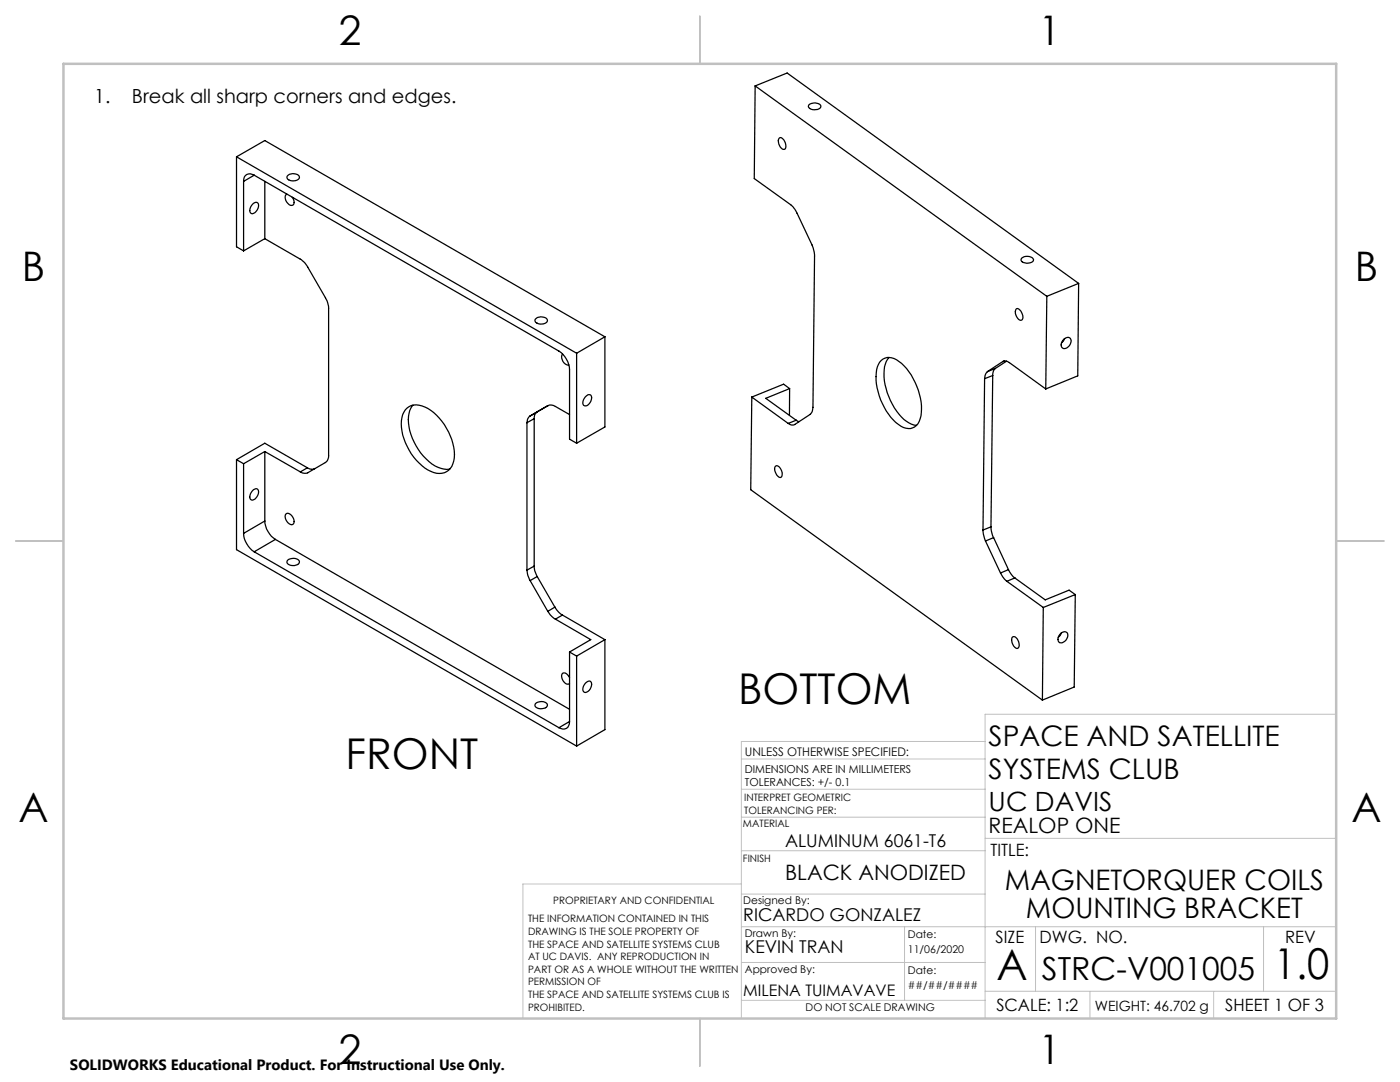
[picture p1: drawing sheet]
<svg xmlns="http://www.w3.org/2000/svg" width="279mm" height="216mm" viewBox="0 0 279 216" stroke-linecap="round" stroke-linejoin="round" font-family="sans-serif">
<g fill="none" stroke="#c0c0c0" stroke-width=".2">
<path d="M148 151.4h48.6M148 157.5h48.6M196.6 148h-48.6v55.2M266.7 142.5h-70.1v60.7M148 163.1h48.6M148 169.8h48.6M148 178.4h48.6M148 176.4h-43.6v26.8M196.6 167.3h70.1M148 184.9h118.7M148 199.6h48.6M148 192.1h48.6"/>
<path d="M180.5 184.9v14.7M196.6 197.8h70.1M206.7 184.9v12.9M217.5 197.8v5.4M242.2 197.8v5.4M252.2 184.9v12.9"/>
</g>
<path d="M139.7 3.2v9.5M3.1 107.9h9.6M266.7 107.9h9.5M139.7 203.2v9.6" fill="none" stroke="#c0c0c0" stroke-width=".25"/>
<path d="M12.7 12.7h254v190.5h-254z" fill="none" stroke="#c0c0c0" stroke-width=".5"/>
<g fill="none" stroke="#000" stroke-width=".25">
<path d="M150.7 17.1l-.2 18.5 7.8 5.7 .8 1.2 3 6.4 .4 1.4-.3 31a1.8 1.8 0 0 1-.5 1.4l-3.1 2a1.18 1.18 0 0 1-1.3-.2M150.7 17.1l58.2 42M150.7 17.1l6.4-2.5 58.2 42M47.2 31.3l67.9 39.2M47.2 31.3l5.6-3.3 67.9 39.2M47.2 31.3v17.9l1.4 .9M48.6 36.2v13.9M50.7 35l60.8 35.1a4.8 4.8 0 0 1 2.2 3.7v13.8l1.4 .8M50.7 35a1.3 1.3 0 0 0-1.5-.2 1.3 1.3 0 0 0-.6 1.4M50.7 35l-2.1 1.2M52.8 36.2v11.4M57.3 38.7a1.38 1.38 0 0 0 .9 2.3 .74 .74 0 0 0 .4-1.2l-.3-.4"/>
<path d="M57.5 35a1.68 1.68 0 0 1 2.2 .2 .89 .89 0 0 1-1.1 .9l-.7-.1a.65 .65 0 0 1-.6-.9zM155.6 27.5a1.55 1.55 0 0 1 1.2 2 .55 .55 0 0 1-.5 .3 .55 .55 0 0 1-.5-.4l-.4-1a.83 .83 0 0 1 .2-.9zM161.5 20.9a1.68 1.68 0 0 1 2.3 .3 1.42 1.42 0 0 1-2.2 .4 .46 .46 0 0 1-.1-.7zM50.6 40.6a.62 .62 0 0 1 .8-.1 .62 .62 0 0 1 .2 .8l-.5 .9a.66 .66 0 0 1-.9 .4 .66 .66 0 0 1-.3-.9zM52.8 47.6l7.1 4.1a3.8 3.8 0 0 1 1.5 1.6l3.8 6.6 .4 1.3v29.7a1.56 1.56 0 0 1-.7 1.4l-3.5 2a1.58 1.58 0 0 1-1.5-.1M52.8 47.6l-4.2 2.5M203.9 51.5a1.68 1.68 0 0 1 2.4 .3 1.1 1.1 0 0 1-1.4 .7h-.3a.62 .62 0 0 1-.7-.3 .62 .62 0 0 1 0-.7zM208.9 59.1l-.2 18.5M215.3 56.6l-6.4 2.5M215.3 56.6l-.2 18.4-6.4 2.6M106.8 63.7a1.62 1.62 0 0 1 2.4 .1 .89 .89 0 0 1-1.1 .9l-.7-.1a.65 .65 0 0 1-.6-.9zM112.3 70.7a1.49 1.49 0 0 0 1.2 2.1"/>
<path d="M115.1 70.5v17.9M116.8 79.2a.63 .63 0 0 1 .7-.5 .63 .63 0 0 1 .6 .7 1.51 1.51 0 0 1-1.5 1.6 1.14 1.14 0 0 1 .2-1.8zM120.7 67.2l-5.6 3.3M120.7 67.2v18l-5.6 3.2M150 79.2l-.2 18.5 58.2 42M150 79.2l7.3 5.3M157.6 77.5l-1.2-.8-6.4 2.5M157.6 77.5l-4.8 2 6.1 4.4M157.6 77.5v5.4M175.9 71.9a2.62 2.62 0 0 1 3.5 .2 12.6 12.6 0 0 1 4.4 10.9 2.52 2.52 0 0 1-3 2.4 8.6 8.6 0 0 1-4.7-4.9 10.1 10.1 0 0 1-.8-7.8zM177.4 71.3a6.9 6.9 0 0 0-.6 6.2 11.5 11.5 0 0 0 4.6 6.9l1.5 .5M196.5 75.6l-.3 30.2"/>
<path d="M197.1 74.2a1.97 1.97 0 0 0-.6 1.4M198.1 74.9l-1.6 .7M198.1 74.9l-.3 30.2M198.6 73.5a1.65 1.65 0 0 0-.5 1.4M198.6 73.5l-1.5 .7M200.1 72.1a1.18 1.18 0 0 1 1.3 .3l7.3 5.2M200.1 72.1l-3 2.1M200.4 72l-.3 .1M200.9 72.1l-2.3 1.4M202.7 61.7l.2-.1a1.59 1.59 0 0 1 1.2 2 .46 .46 0 0 1-.4 .3 .46 .46 0 0 1-.4-.2l-.7-1.2zM212.4 67.6a.81 .81 0 0 1 1.2-.1 .81 .81 0 0 1 0 1.2l-.4 .5a.81 .81 0 0 1-1.2 .2 .81 .81 0 0 1-.1-1.2zM212.5 67.6l-.7 .8"/>
<path d="M47.2 91.7v18l67.9 39.2M47.2 91.7l1.4 .8M47.2 91.7l5.6-3.3 8.5 4.9M48.6 92.5v13.9M50.6 97.7a.62 .62 0 0 1 .8-.1 .62 .62 0 0 1 .2 .9l-.5 .9a.66 .66 0 0 1-.9 .4 .66 .66 0 0 1-.3-1zM52.8 90.1v13.9M52.8 90.1l7.1 4.1M52.8 90.1l-4.2 2.4M61.3 93.3a1.44 1.44 0 0 0 1.5 .2M61.3 93.3l-1.4 .9M81.2 81.4a3.5 3.5 0 0 1 4.2 .1 11.8 11.8 0 0 1 5.3 9.9 3.1 3.1 0 0 1-4.7 2.7 11.4 11.4 0 0 1-5.9-10.2 3.6 3.6 0 0 1 1.1-2.5zM82.4 80.9a5.5 5.5 0 0 0-.6 5 11.3 11.3 0 0 0 5.6 7.3l1.1 .4h1.3"/>
<path d="M105.2 84.3v29.5M105.8 83a1.55 1.55 0 0 0-.6 1.3M106.6 83.5l-1.4 .8M106.6 83.5v29.5M107.2 82.2a1.44 1.44 0 0 0-.6 1.3M107.2 82.2l-1.4 .8M109.4 80.9l-2.2 1.3M113.7 82.7l-2.9-1.6a1.5 1.5 0 0 0-1.5-.1l-3.5 2M154.7 93.1a.77 .77 0 0 1 1.2 .6l.2 1a.47 .47 0 0 1-.1 .4 .47 .47 0 0 1-.5 .1 1.94 1.94 0 0 1-.8-2.1zM158.9 83.9l.6 .2M158.9 83.9l-1.6 .6M48.6 106.4a4.8 4.8 0 0 0 2.1 3.7"/>
<path d="M50.7 110.1l60.8 35.1M52.8 104a4.8 4.8 0 0 0 2.2 3.6M52.8 104l-4.2 2.4M55 107.6l58.7 33.9M55 107.6l-4.3 2.5M57 102.6a.92 .92 0 0 1 1.4 .5l.3 .7a.67 .67 0 0 1-.4 .9 .67 .67 0 0 1-.9-.4l-.5-.9zM57.4 111.8a1.61 1.61 0 0 1 2.4 .3 1.45 1.45 0 0 1-2.3 .5 .49 .49 0 0 1-.1-.8zM105.2 113.8l.1 1 .5 1.1M105.8 115.9l3.5 6.1M106.6 113l.2 1 .4 1M106.6 113l-1.4 .8M107.2 115l-1.4 .9"/>
<path d="M107.2 115l3.5 6.1M196.2 105.8l.1 .8 .4 1.3M196.7 107.9l3 6.4M197.8 105.1v.8l.5 1.4M197.8 105.1l-1.6 .7M198.3 107.3l-1.6 .6M198.3 107.3l3 6.4M199.7 114.3l.7 1.2 .5 .5M200.9 116l7.3 5.2M201.3 113.7l.6 1 .6 .6M201.3 113.7l-1.6 .6M202.5 115.3l-1.6 .7"/>
<path d="M202.5 115.3l6.1 4.4 4.8-1.9 1.2 .8M214.6 118.6l-.2 18.5-6.4 2.6M214.6 118.6l-6.4 2.6M109.3 122l.5 .7 1 .8M110.7 121.1l.7 1 .9 .6M110.7 121.1l-1.4 .9M110.8 123.5l7.1 4.1-4.2 2.5M112.3 122.7l-1.5 .8M112.3 122.7l8.4 4.9M113.7 135.2l-.2-.2a.79 .79 0 0 0-.6-.7 .79 .79 0 0 0-.8 .3 1.69 1.69 0 0 0 1.2 1.9l.4-.1M113.7 130.1v13.9M113.7 130.1l1.4 .8"/>
<path d="M115.1 130.9v18M116.8 136.3l.3-.2a.6 .6 0 0 1 .8-.1 .6 .6 0 0 1 .1 .8l-.4 1a.67 .67 0 0 1-.9 .4 .67 .67 0 0 1-.4-1zM120.7 127.6v18l-5.6 3.3M120.7 127.6l-5.6 3.3M202 127.2a.75 .75 0 0 1 1.2 .6l.2 .6a.6 .6 0 0 1-.2 1 .6 .6 0 0 1-.9-.5l-.4-.9zM208.2 121.2l-.2 18.5M211.7 126.4a.81 .81 0 0 1 1.2-.2 .81 .81 0 0 1 0 1.2l-.4 .6a.76 .76 0 0 1-1 .3 .76 .76 0 0 1-.3-1.1zM211.8 126.3l-.6 .9M106.9 140.4a1.61 1.61 0 0 1 2.4 .3 1.45 1.45 0 0 1-2.3 .4 .49 .49 0 0 1-.1-.7zM113.7 144a1.3 1.3 0 0 1-.7 1.3 1.3 1.3 0 0 1-1.5-.1M113.7 144l-2.2 1.2"/>
</g>
<g font-size="8.5">
<text x="147.3" y="140.4">BOTTOM</text>
<text x="69" y="153.4">FRONT</text>
<text x="198.9" y="195.5">A</text>
<text x="254.2" y="195.4">1.0</text>
</g>
<g font-size="8.1">
<text x="67.6" y="8.9">2</text>
<text x="207.3" y="8.9">1</text>
<text x="4.4" y="56.2">B</text>
<text x="270.4" y="56.2">B</text>
<text x="3.7" y="164.1">A</text>
<text x="269.7" y="164.1">A</text>
<text x="67.6" y="212.4">2</text>
<text x="207.3" y="212.4">1</text>
</g>
<text font-size="6.3" x="207.9" y="195.6">STRC-V001005</text>
<g font-size="5.6">
<text x="197.3" y="148.8">SPACE AND SATELLITE</text>
<text x="197.3" y="155.5">SYSTEMS CLUB</text>
<text x="200.6" y="177.5">MAGNETORQUER COILS</text>
<text x="204.7" y="183.2">MOUNTING BRACKET</text>
</g>
<text font-size="5.3" x="197.3" y="161.8">UC DAVIS</text>
<g font-size="4.2">
<text x="197.3" y="166.2">REALOP ONE</text>
<text x="156.7" y="175.6">BLACK ANODIZED</text>
</g>
<g font-size="3.9">
<text x="18.8" y="20.6">1.</text>
<text x="26.3" y="20.6">Break all sharp corners and edges.</text>
</g>
<g font-size="3.5">
<text x="156.7" y="169">ALUMINUM 6061-T6</text>
<text x="148.3" y="183.8">RICARDO GONZALEZ</text>
<text x="148.7" y="190.3">KEVIN TRAN</text>
</g>
<g font-size="3.4">
<text x="197.7" y="170.8">TITLE:</text>
<text x="198.7" y="188.1">SIZE</text>
<text x="207.5" y="188.1">DWG. NO.</text>
<text x="256.5" y="188.2">REV</text>
<text x="198.8" y="201.7">SCALE: 1:2</text>
<text x="244.5" y="201.7">SHEET 1 OF 3</text>
</g>
<text font-size="3.2" x="148.3" y="198.7">MILENA TUIMAVAVE</text>
<text font-size="3" x="14" y="213.5">SOLIDWORKS Educational Product. For Instructional Use Only.</text>
<text font-size="2.8" x="218.5" y="201.7">WEIGHT: 46.702 g</text>
<text font-size="2.4" x="148.7" y="150.9">UNLESS OTHERWISE SPECIFIED:</text>
<g font-size="2.2">
<text x="148.7" y="154.3">DIMENSIONS ARE IN MILLIMETERS</text>
<text x="148.7" y="156.9">TOLERANCES: +/- 0.1</text>
</g>
<g font-size="2.1">
<text x="148.3" y="180.4">Designed By:</text>
<text x="148.7" y="187">Drawn By:</text>
<text x="181.2" y="187.1">Date:</text>
<text x="181.2" y="190.3">11/06/2020</text>
<text x="148.7" y="194.1">Approved By:</text>
<text x="181.2" y="194.3">Date:</text>
<text x="181.2" y="197.4">##/##/####</text>
<text x="160.8" y="201.7">DO NOT SCALE DRAWING</text>
</g>
<g font-size="2">
<text x="148.5" y="159.9">INTERPRET GEOMETRIC</text>
<text x="148.3" y="165">MATERIAL</text>
<text x="148.5" y="162.4">TOLERANCING PER:</text>
<text x="148.3" y="172.1">FINISH</text>
<text x="105.4" y="184">THE INFORMATION CONTAINED IN THIS</text>
<text x="110.4" y="180.4">PROPRIETARY AND CONFIDENTIAL</text>
<text x="105.4" y="186.5">DRAWING IS THE SOLE PROPERTY OF</text>
<text x="105.4" y="189.1">THE SPACE AND SATELLITE SYSTEMS CLUB</text>
<text x="105.4" y="191.6">AT UC DAVIS. ANY REPRODUCTION IN</text>
<text x="105.4" y="194.1">PART OR AS A WHOLE WITHOUT THE WRITTEN</text>
<text x="105.4" y="196.6">PERMISSION OF</text>
<text x="105.4" y="199.2">THE SPACE AND SATELLITE SYSTEMS CLUB IS</text>
<text x="105.4" y="201.7">PROHIBITED.</text>
</g>
</svg>
